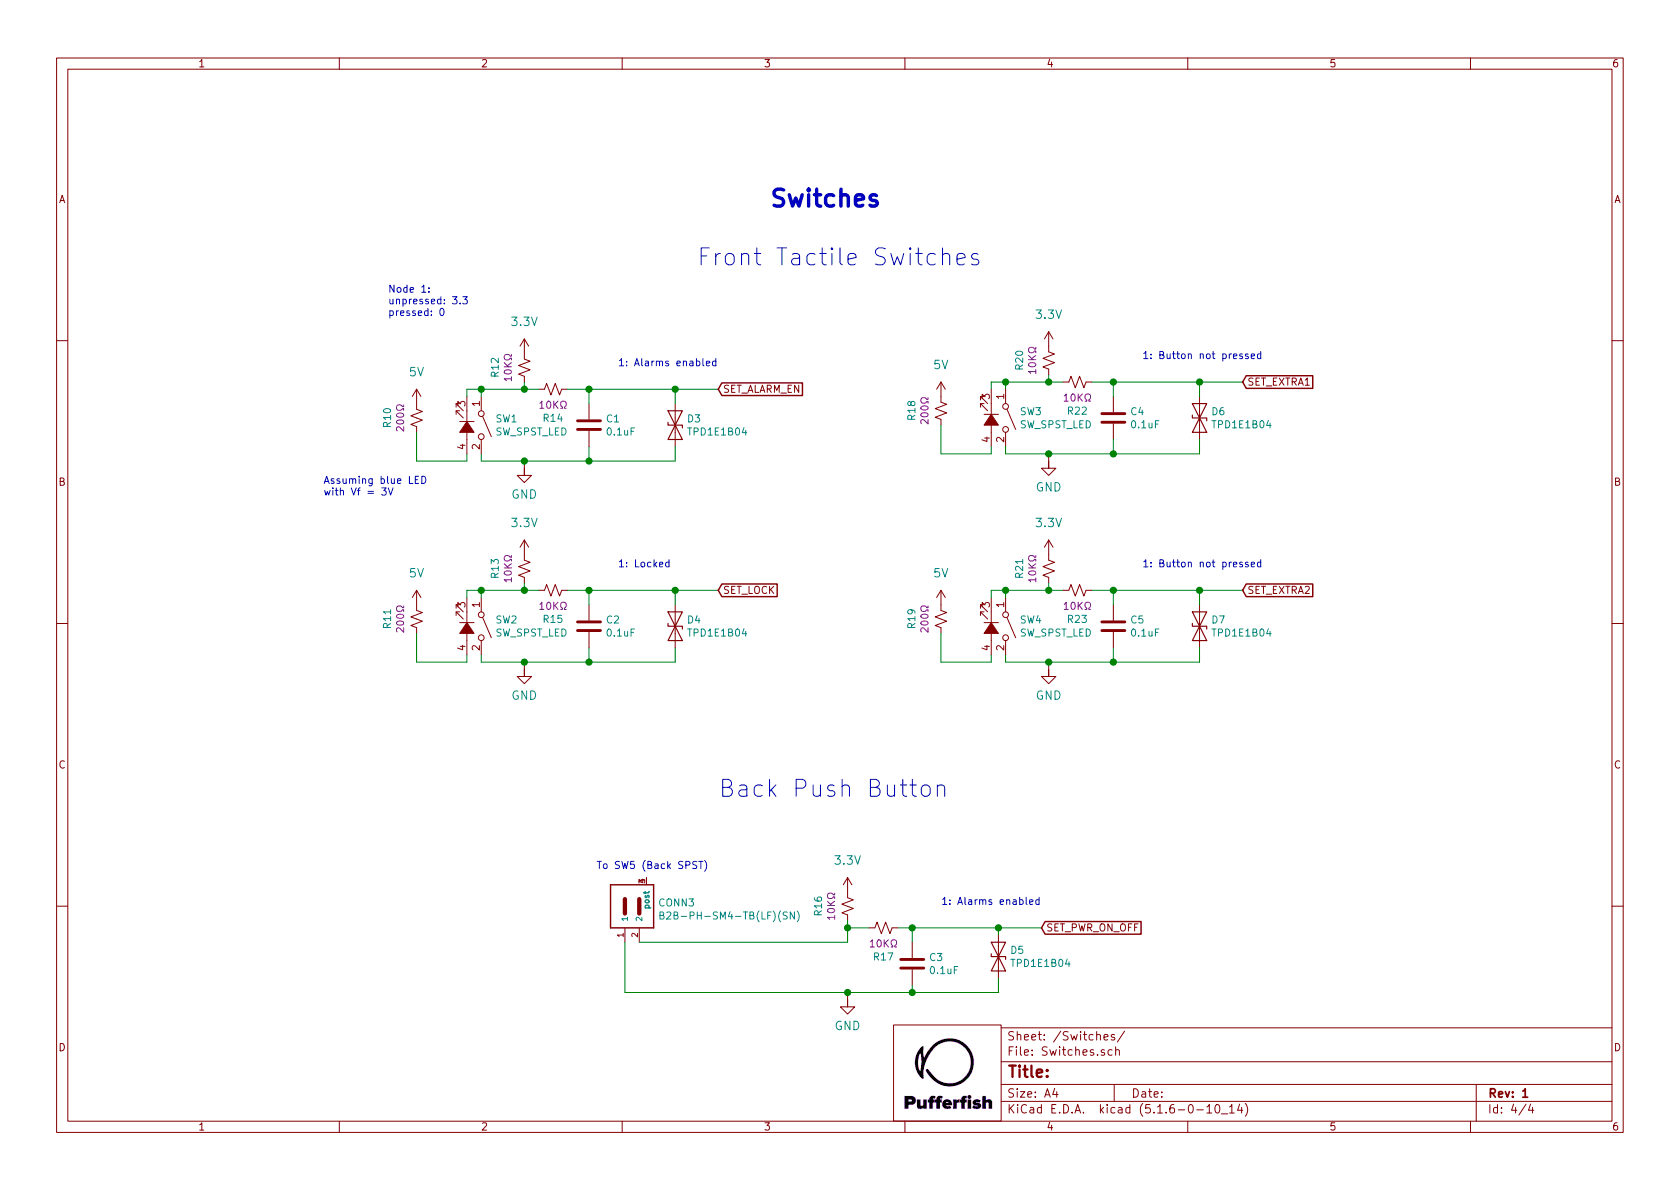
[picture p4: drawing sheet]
EESchema Schematic File Version 4
EELAYER 30 0
EELAYER END
$Descr A4 11693 8268
encoding utf-8
Sheet 4 4
Title ""
Date ""
Rev "1"
Comp ""
Comment1 ""
Comment2 ""
Comment3 ""
Comment4 ""
$EndDescr
Text Notes 4850 1850 0    118  ~ 0
Front Tactile Switches
Text Notes 5000 5550 0    118  ~ 0
Back Push Button
Text Notes 5350 1450 0    118  ~ 24
Switches
$Comp
L Pufferfish:3.3V #SUPPLY?
U 1 1
P 5900 6200
AR Path="/5EF4CF71" Ref="#SUPPLY?"  Part="1" 
AR Path="/5EE1053C/5EF4CF71" Ref="#SUPPLY?"  Part="1" 
AR Path="/5EE81B75/5EF4CF71" Ref="#SUPPLY?"  Part="1" 
AR Path="/5EE48AD8/5EF4CF71" Ref="#SUPPLY?"  Part="1" 
AR Path="/5EE92D7E/5EF4CF71" Ref="#SUPPLY011"  Part="1" 
F 0 "#SUPPLY011" H 5900 6200 50  0001 C CNN
F 1 "3.3V" H 5900 6422 59  0000 C CNN
F 2 "" H 5900 6200 50  0001 C CNN
F 3 "" H 5900 6200 50  0001 C CNN
	1    5900 6200
	1    0    0    -1  
$EndComp
Wire Wire Line
	6350 6900 5900 6900
Wire Wire Line
	6350 6850 6350 6900
Wire Wire Line
	6350 6450 6350 6550
$Comp
L Device:C C?
U 1 1
P 6350 6700
AR Path="/5EF4CF7E" Ref="C?"  Part="1" 
AR Path="/5EE1053C/5EF4CF7E" Ref="C?"  Part="1" 
AR Path="/5EE81B75/5EF4CF7E" Ref="C?"  Part="1" 
AR Path="/5EE48AD8/5EF4CF7E" Ref="C?"  Part="1" 
AR Path="/5EE92D7E/5EF4CF7E" Ref="C3"  Part="1" 
F 0 "C3" H 6465 6746 50  0000 L CNN
F 1 "0.1uF" H 6465 6655 50  0000 L CNN
F 2 "Pufferfish:CAP_SMD_0805" H 6388 6550 50  0001 C CNN
F 3 "~" H 6350 6700 50  0001 C CNN
	1    6350 6700
	1    0    0    -1  
$EndComp
Wire Wire Line
	6050 6450 5900 6450
$Comp
L Pufferfish:RES_SMD_0805 R?
U 1 1
P 6150 6450
AR Path="/5EF4CF8C" Ref="R?"  Part="1" 
AR Path="/5EE1053C/5EF4CF8C" Ref="R?"  Part="1" 
AR Path="/5EE81B75/5EF4CF8C" Ref="R?"  Part="1" 
AR Path="/5EE48AD8/5EF4CF8C" Ref="R?"  Part="1" 
AR Path="/5EE92D7E/5EF4CF8C" Ref="R17"  Part="1" 
F 0 "R17" V 5945 6450 50  0000 C CNN
F 1 "RES_SMD_0805" H 6230 6260 50  0001 L CNN
F 2 "Pufferfish:RES_SMD_0805" H 6350 6050 50  0001 C CNN
F 3 "~" H 6150 6450 50  0001 C CNN
F 4 "?%" H 6300 6350 50  0001 C CNN "Tolerance"
F 5 "10KΩ" V 6036 6450 50  0000 C CNN "Resistance"
	1    6150 6450
	0    -1   -1   0   
$EndComp
Connection ~ 5900 6450
Wire Wire Line
	5900 6400 5900 6450
$Comp
L Pufferfish:RES_SMD_0805 R?
U 1 1
P 5900 6300
AR Path="/5EF4CF9A" Ref="R?"  Part="1" 
AR Path="/5EE1053C/5EF4CF9A" Ref="R?"  Part="1" 
AR Path="/5EE81B75/5EF4CF9A" Ref="R?"  Part="1" 
AR Path="/5EE48AD8/5EF4CF9A" Ref="R?"  Part="1" 
AR Path="/5EE92D7E/5EF4CF9A" Ref="R16"  Part="1" 
F 0 "R16" V 5695 6300 50  0000 C CNN
F 1 "RES_SMD_0805" H 5980 6110 50  0001 L CNN
F 2 "Pufferfish:RES_SMD_0805" H 6100 5900 50  0001 C CNN
F 3 "~" H 5900 6300 50  0001 C CNN
F 4 "?%" H 6050 6200 50  0001 C CNN "Tolerance"
F 5 "10KΩ" V 5786 6300 50  0000 C CNN "Resistance"
	1    5900 6300
	1    0    0    -1  
$EndComp
Text GLabel 7250 6450 2    50   Input ~ 0
SET_PWR_ON_OFF
Connection ~ 6350 6450
Wire Wire Line
	6250 6450 6350 6450
$Comp
L Pufferfish:GND #GND?
U 1 1
P 5900 7000
AR Path="/5EF4CFA7" Ref="#GND?"  Part="1" 
AR Path="/5EE1053C/5EF4CFA7" Ref="#GND?"  Part="1" 
AR Path="/5EE81B75/5EF4CFA7" Ref="#GND?"  Part="1" 
AR Path="/5EE48AD8/5EF4CFA7" Ref="#GND?"  Part="1" 
AR Path="/5EE92D7E/5EF4CFA7" Ref="#GND010"  Part="1" 
F 0 "#GND010" H 5900 7000 50  0001 C CNN
F 1 "GND" H 5900 6870 59  0000 C CNN
F 2 "" H 5900 7000 50  0001 C CNN
F 3 "" H 5900 7000 50  0001 C CNN
	1    5900 7000
	1    0    0    -1  
$EndComp
Wire Wire Line
	6350 6450 6950 6450
Wire Wire Line
	6950 6450 6950 6500
Connection ~ 6950 6450
Text Notes 6550 6300 0    50   ~ 0
1: Alarms enabled
Text Notes 4150 6050 0    50   ~ 0
To SW5 (Back SPST)
$Comp
L Controller_Library:B2B-PH-SM4-TB(LF)(SN) CONN3
U 1 1
P 4350 6350
F 0 "CONN3" V 4421 6120 50  0000 R CNN
F 1 "B2B-PH-SM4-TB(LF)(SN)" V 4330 6120 50  0000 R CNN
F 2 "Pufferfish:JST_B2B-PH-SM4-TB" H 4800 6800 50  0001 L BNN
F 3 "http://www.jst-mfg.com/product/pdf/eng/ePH.pdf" H 4600 6200 50  0001 L BNN
F 4 "JST Sales America Inc." H 5300 6950 50  0001 C CNN "Manufacturer"
	1    4350 6350
	0    -1   -1   0   
$EndComp
Wire Wire Line
	4450 6550 5900 6550
Wire Wire Line
	4350 6550 4350 6900
Wire Wire Line
	4350 6900 5900 6900
Connection ~ 5900 6900
Connection ~ 6350 6900
Wire Wire Line
	6950 6450 7250 6450
Wire Wire Line
	6950 6800 6950 6900
$Comp
L Power_Protection:TPD1E1B04 D?
U 1 1
P 7100 6650
AR Path="/5EE48AD8/5EF4CFBF" Ref="D?"  Part="1" 
AR Path="/5EE92D7E/5EF4CFBF" Ref="D5"  Part="1" 
F 0 "D5" V 7054 6579 50  0000 L CNN
F 1 "TPD1E1B04" V 7145 6579 50  0000 L CNN
F 2 "Pufferfish:D_0402_TPD1E1B04DPYR" H 7100 6650 50  0001 C CNN
F 3 "" H 7100 6650 50  0001 C CNN
	1    7100 6650
	0    1    1    0   
$EndComp
Wire Wire Line
	6950 6900 6350 6900
Wire Wire Line
	5900 6450 5900 6550
Text Notes 4300 2550 0    50   ~ 0
1: Alarms enabled
Wire Wire Line
	4700 3100 4700 3200
$Comp
L Power_Protection:TPD1E1B04 D?
U 1 1
P 4850 2950
AR Path="/5EE48AD8/5EEA3321" Ref="D?"  Part="1" 
AR Path="/5EE92D7E/5EEA3321" Ref="D3"  Part="1" 
F 0 "D3" V 4804 2879 50  0000 L CNN
F 1 "TPD1E1B04" V 4895 2879 50  0000 L CNN
F 2 "Pufferfish:D_0402_TPD1E1B04DPYR" H 4850 2950 50  0001 C CNN
F 3 "" H 4850 2950 50  0001 C CNN
	1    4850 2950
	0    1    1    0   
$EndComp
Text GLabel 5000 2700 2    50   Input ~ 0
SET_ALARM_EN
$Comp
L Pufferfish:RES_SMD_0805 R?
U 1 1
P 3650 2550
AR Path="/5EEA32BD" Ref="R?"  Part="1" 
AR Path="/5EE1053C/5EEA32BD" Ref="R?"  Part="1" 
AR Path="/5EE81B75/5EEA32BD" Ref="R?"  Part="1" 
AR Path="/5EE48AD8/5EEA32BD" Ref="R?"  Part="1" 
AR Path="/5EE92D7E/5EEA32BD" Ref="R12"  Part="1" 
F 0 "R12" V 3445 2550 50  0000 C CNN
F 1 "RES_SMD_0805" H 3730 2360 50  0001 L CNN
F 2 "Pufferfish:RES_SMD_0805" H 3850 2150 50  0001 C CNN
F 3 "~" H 3650 2550 50  0001 C CNN
F 4 "?%" H 3800 2450 50  0001 C CNN "Tolerance"
F 5 "10KΩ" V 3536 2550 50  0000 C CNN "Resistance"
	1    3650 2550
	1    0    0    -1  
$EndComp
Wire Wire Line
	3650 2650 3650 2700
$Comp
L Pufferfish:RES_SMD_0805 R?
U 1 1
P 3850 2700
AR Path="/5EEA32B3" Ref="R?"  Part="1" 
AR Path="/5EE1053C/5EEA32B3" Ref="R?"  Part="1" 
AR Path="/5EE81B75/5EEA32B3" Ref="R?"  Part="1" 
AR Path="/5EE48AD8/5EEA32B3" Ref="R?"  Part="1" 
AR Path="/5EE92D7E/5EEA32B3" Ref="R14"  Part="1" 
F 0 "R14" V 3645 2700 50  0000 C CNN
F 1 "RES_SMD_0805" H 3930 2510 50  0001 L CNN
F 2 "Pufferfish:RES_SMD_0805" H 4050 2300 50  0001 C CNN
F 3 "~" H 3850 2700 50  0001 C CNN
F 4 "?%" H 4000 2600 50  0001 C CNN "Tolerance"
F 5 "10KΩ" V 3736 2700 50  0000 C CNN "Resistance"
	1    3850 2700
	0    -1   -1   0   
$EndComp
$Comp
L Pufferfish:3.3V #SUPPLY?
U 1 1
P 3650 2450
AR Path="/5EEA32A0" Ref="#SUPPLY?"  Part="1" 
AR Path="/5EE1053C/5EEA32A0" Ref="#SUPPLY?"  Part="1" 
AR Path="/5EE81B75/5EEA32A0" Ref="#SUPPLY?"  Part="1" 
AR Path="/5EE48AD8/5EEA32A0" Ref="#SUPPLY?"  Part="1" 
AR Path="/5EE92D7E/5EEA32A0" Ref="#SUPPLY09"  Part="1" 
F 0 "#SUPPLY09" H 3650 2450 50  0001 C CNN
F 1 "3.3V" H 3650 2672 59  0000 C CNN
F 2 "" H 3650 2450 50  0001 C CNN
F 3 "" H 3650 2450 50  0001 C CNN
	1    3650 2450
	1    0    0    -1  
$EndComp
Text Notes 2700 2200 0    50   ~ 0
Node 1: \nunpressed: 3.3\npressed: 0\n
Wire Wire Line
	3350 2750 3350 2700
Wire Wire Line
	3350 2700 3650 2700
Wire Wire Line
	3350 2700 3250 2700
Wire Wire Line
	3250 2700 3250 2750
Connection ~ 3350 2700
$Comp
L Pufferfish:RES_SMD_0805 R?
U 1 1
P 2900 2900
AR Path="/5EF86791" Ref="R?"  Part="1" 
AR Path="/5EE1053C/5EF86791" Ref="R?"  Part="1" 
AR Path="/5EE81B75/5EF86791" Ref="R?"  Part="1" 
AR Path="/5EE48AD8/5EF86791" Ref="R?"  Part="1" 
AR Path="/5EE92D7E/5EF86791" Ref="R10"  Part="1" 
F 0 "R10" V 2695 2900 50  0000 C CNN
F 1 "RES_SMD_0805" H 2980 2710 50  0001 L CNN
F 2 "Pufferfish:RES_SMD_0805" H 3100 2500 50  0001 C CNN
F 3 "~" H 2900 2900 50  0001 C CNN
F 4 "?%" H 3050 2800 50  0001 C CNN "Tolerance"
F 5 "200Ω" V 2786 2900 50  0000 C CNN "Resistance"
	1    2900 2900
	1    0    0    -1  
$EndComp
Wire Wire Line
	4700 2700 4700 2800
Connection ~ 4700 2700
Wire Wire Line
	4700 2700 5000 2700
Connection ~ 3650 3200
Wire Wire Line
	3350 3200 3650 3200
$Comp
L Switch:SW_SPST_LED SW1
U 1 1
P 3250 2950
F 0 "SW1" V 3204 3147 50  0000 L CNN
F 1 "SW_SPST_LED" V 3295 3147 50  0000 L CNN
F 2 "Pufferfish:SW_SPST_TC013" H 3250 3250 50  0001 C CNN
F 3 "~" H 3250 3250 50  0001 C CNN
	1    3250 2950
	0    1    1    0   
$EndComp
$Comp
L Device:C C?
U 1 1
P 4100 2950
AR Path="/5EEA32A9" Ref="C?"  Part="1" 
AR Path="/5EE1053C/5EEA32A9" Ref="C?"  Part="1" 
AR Path="/5EE81B75/5EEA32A9" Ref="C?"  Part="1" 
AR Path="/5EE48AD8/5EEA32A9" Ref="C?"  Part="1" 
AR Path="/5EE92D7E/5EEA32A9" Ref="C1"  Part="1" 
F 0 "C1" H 4215 2996 50  0000 L CNN
F 1 "0.1uF" H 4215 2905 50  0000 L CNN
F 2 "Pufferfish:CAP_SMD_0805" H 4138 2800 50  0001 C CNN
F 3 "~" H 4100 2950 50  0001 C CNN
	1    4100 2950
	1    0    0    -1  
$EndComp
$Comp
L Pufferfish:GND #GND?
U 1 1
P 3650 3300
AR Path="/5EEA32C8" Ref="#GND?"  Part="1" 
AR Path="/5EE1053C/5EEA32C8" Ref="#GND?"  Part="1" 
AR Path="/5EE81B75/5EEA32C8" Ref="#GND?"  Part="1" 
AR Path="/5EE48AD8/5EEA32C8" Ref="#GND?"  Part="1" 
AR Path="/5EE92D7E/5EEA32C8" Ref="#GND08"  Part="1" 
F 0 "#GND08" H 3650 3300 50  0001 C CNN
F 1 "GND" H 3650 3170 59  0000 C CNN
F 2 "" H 3650 3300 50  0001 C CNN
F 3 "" H 3650 3300 50  0001 C CNN
	1    3650 3300
	1    0    0    -1  
$EndComp
Wire Wire Line
	3250 3150 3250 3200
Wire Wire Line
	3250 3200 2900 3200
Wire Wire Line
	2900 3000 2900 3200
Wire Wire Line
	3350 3200 3350 3150
Wire Wire Line
	3650 3200 4100 3200
Wire Wire Line
	4100 2700 4100 2800
Connection ~ 4100 2700
Wire Wire Line
	4100 2700 4700 2700
Wire Wire Line
	4100 3100 4100 3200
Connection ~ 4100 3200
Wire Wire Line
	4100 3200 4700 3200
Wire Wire Line
	3750 2700 3650 2700
Connection ~ 3650 2700
Wire Wire Line
	3950 2700 4100 2700
Text Notes 2250 3450 0    50   ~ 0
Assuming blue LED \nwith Vf = 3V
Text Notes 7950 2500 0    50   ~ 0
1: Button not pressed
Wire Wire Line
	8350 3050 8350 3150
$Comp
L Power_Protection:TPD1E1B04 D?
U 1 1
P 8500 2900
AR Path="/5EE48AD8/5EFF5CD1" Ref="D?"  Part="1" 
AR Path="/5EE92D7E/5EFF5CD1" Ref="D6"  Part="1" 
F 0 "D6" V 8454 2829 50  0000 L CNN
F 1 "TPD1E1B04" V 8545 2829 50  0000 L CNN
F 2 "Pufferfish:D_0402_TPD1E1B04DPYR" H 8500 2900 50  0001 C CNN
F 3 "" H 8500 2900 50  0001 C CNN
	1    8500 2900
	0    1    1    0   
$EndComp
Text GLabel 8650 2650 2    50   Input ~ 0
SET_EXTRA1
$Comp
L Pufferfish:RES_SMD_0805 R?
U 1 1
P 7300 2500
AR Path="/5EFF5CDE" Ref="R?"  Part="1" 
AR Path="/5EE1053C/5EFF5CDE" Ref="R?"  Part="1" 
AR Path="/5EE81B75/5EFF5CDE" Ref="R?"  Part="1" 
AR Path="/5EE48AD8/5EFF5CDE" Ref="R?"  Part="1" 
AR Path="/5EE92D7E/5EFF5CDE" Ref="R20"  Part="1" 
F 0 "R20" V 7095 2500 50  0000 C CNN
F 1 "RES_SMD_0805" H 7380 2310 50  0001 L CNN
F 2 "Pufferfish:RES_SMD_0805" H 7500 2100 50  0001 C CNN
F 3 "~" H 7300 2500 50  0001 C CNN
F 4 "?%" H 7450 2400 50  0001 C CNN "Tolerance"
F 5 "10KΩ" V 7186 2500 50  0000 C CNN "Resistance"
	1    7300 2500
	1    0    0    -1  
$EndComp
Wire Wire Line
	7300 2600 7300 2650
$Comp
L Pufferfish:RES_SMD_0805 R?
U 1 1
P 7500 2650
AR Path="/5EFF5CEB" Ref="R?"  Part="1" 
AR Path="/5EE1053C/5EFF5CEB" Ref="R?"  Part="1" 
AR Path="/5EE81B75/5EFF5CEB" Ref="R?"  Part="1" 
AR Path="/5EE48AD8/5EFF5CEB" Ref="R?"  Part="1" 
AR Path="/5EE92D7E/5EFF5CEB" Ref="R22"  Part="1" 
F 0 "R22" V 7295 2650 50  0000 C CNN
F 1 "RES_SMD_0805" H 7580 2460 50  0001 L CNN
F 2 "Pufferfish:RES_SMD_0805" H 7700 2250 50  0001 C CNN
F 3 "~" H 7500 2650 50  0001 C CNN
F 4 "?%" H 7650 2550 50  0001 C CNN "Tolerance"
F 5 "10KΩ" V 7386 2650 50  0000 C CNN "Resistance"
	1    7500 2650
	0    -1   -1   0   
$EndComp
$Comp
L Pufferfish:3.3V #SUPPLY?
U 1 1
P 7300 2400
AR Path="/5EFF5CF5" Ref="#SUPPLY?"  Part="1" 
AR Path="/5EE1053C/5EFF5CF5" Ref="#SUPPLY?"  Part="1" 
AR Path="/5EE81B75/5EFF5CF5" Ref="#SUPPLY?"  Part="1" 
AR Path="/5EE48AD8/5EFF5CF5" Ref="#SUPPLY?"  Part="1" 
AR Path="/5EE92D7E/5EFF5CF5" Ref="#SUPPLY014"  Part="1" 
F 0 "#SUPPLY014" H 7300 2400 50  0001 C CNN
F 1 "3.3V" H 7300 2622 59  0000 C CNN
F 2 "" H 7300 2400 50  0001 C CNN
F 3 "" H 7300 2400 50  0001 C CNN
	1    7300 2400
	1    0    0    -1  
$EndComp
Wire Wire Line
	7000 2700 7000 2650
Wire Wire Line
	7000 2650 7300 2650
Wire Wire Line
	7000 2650 6900 2650
Wire Wire Line
	6900 2650 6900 2700
Connection ~ 7000 2650
$Comp
L Pufferfish:RES_SMD_0805 R?
U 1 1
P 6550 2850
AR Path="/5EFF5D06" Ref="R?"  Part="1" 
AR Path="/5EE1053C/5EFF5D06" Ref="R?"  Part="1" 
AR Path="/5EE81B75/5EFF5D06" Ref="R?"  Part="1" 
AR Path="/5EE48AD8/5EFF5D06" Ref="R?"  Part="1" 
AR Path="/5EE92D7E/5EFF5D06" Ref="R18"  Part="1" 
F 0 "R18" V 6345 2850 50  0000 C CNN
F 1 "RES_SMD_0805" H 6630 2660 50  0001 L CNN
F 2 "Pufferfish:RES_SMD_0805" H 6750 2450 50  0001 C CNN
F 3 "~" H 6550 2850 50  0001 C CNN
F 4 "?%" H 6700 2750 50  0001 C CNN "Tolerance"
F 5 "200Ω" V 6436 2850 50  0000 C CNN "Resistance"
	1    6550 2850
	1    0    0    -1  
$EndComp
Wire Wire Line
	8350 2650 8350 2750
Connection ~ 8350 2650
Wire Wire Line
	8350 2650 8650 2650
Connection ~ 7300 3150
Wire Wire Line
	7000 3150 7300 3150
$Comp
L Switch:SW_SPST_LED SW3
U 1 1
P 6900 2900
F 0 "SW3" V 6854 3097 50  0000 L CNN
F 1 "SW_SPST_LED" V 6945 3097 50  0000 L CNN
F 2 "Pufferfish:SW_SPST_TC013" H 6900 3200 50  0001 C CNN
F 3 "~" H 6900 3200 50  0001 C CNN
	1    6900 2900
	0    1    1    0   
$EndComp
$Comp
L Device:C C?
U 1 1
P 7750 2900
AR Path="/5EFF5D29" Ref="C?"  Part="1" 
AR Path="/5EE1053C/5EFF5D29" Ref="C?"  Part="1" 
AR Path="/5EE81B75/5EFF5D29" Ref="C?"  Part="1" 
AR Path="/5EE48AD8/5EFF5D29" Ref="C?"  Part="1" 
AR Path="/5EE92D7E/5EFF5D29" Ref="C4"  Part="1" 
F 0 "C4" H 7865 2946 50  0000 L CNN
F 1 "0.1uF" H 7865 2855 50  0000 L CNN
F 2 "Pufferfish:CAP_SMD_0805" H 7788 2750 50  0001 C CNN
F 3 "~" H 7750 2900 50  0001 C CNN
	1    7750 2900
	1    0    0    -1  
$EndComp
$Comp
L Pufferfish:GND #GND?
U 1 1
P 7300 3250
AR Path="/5EFF5D33" Ref="#GND?"  Part="1" 
AR Path="/5EE1053C/5EFF5D33" Ref="#GND?"  Part="1" 
AR Path="/5EE81B75/5EFF5D33" Ref="#GND?"  Part="1" 
AR Path="/5EE48AD8/5EFF5D33" Ref="#GND?"  Part="1" 
AR Path="/5EE92D7E/5EFF5D33" Ref="#GND011"  Part="1" 
F 0 "#GND011" H 7300 3250 50  0001 C CNN
F 1 "GND" H 7300 3120 59  0000 C CNN
F 2 "" H 7300 3250 50  0001 C CNN
F 3 "" H 7300 3250 50  0001 C CNN
	1    7300 3250
	1    0    0    -1  
$EndComp
Wire Wire Line
	6900 3100 6900 3150
Wire Wire Line
	6900 3150 6550 3150
Wire Wire Line
	6550 2950 6550 3150
Wire Wire Line
	7000 3150 7000 3100
Wire Wire Line
	7300 3150 7750 3150
Wire Wire Line
	7750 2650 7750 2750
Connection ~ 7750 2650
Wire Wire Line
	7750 2650 8350 2650
Wire Wire Line
	7750 3050 7750 3150
Connection ~ 7750 3150
Wire Wire Line
	7750 3150 8350 3150
Wire Wire Line
	7400 2650 7300 2650
Connection ~ 7300 2650
Wire Wire Line
	7600 2650 7750 2650
$Comp
L Pufferfish:5V #SUPPLY0101
U 1 1
P 6550 2750
F 0 "#SUPPLY0101" H 6550 2750 50  0001 C CNN
F 1 "5V" H 6550 2972 59  0000 C CNN
F 2 "" H 6550 2750 50  0001 C CNN
F 3 "" H 6550 2750 50  0001 C CNN
	1    6550 2750
	1    0    0    -1  
$EndComp
$Comp
L Pufferfish:5V #SUPPLY0104
U 1 1
P 2900 2800
F 0 "#SUPPLY0104" H 2900 2800 50  0001 C CNN
F 1 "5V" H 2900 3022 59  0000 C CNN
F 2 "" H 2900 2800 50  0001 C CNN
F 3 "" H 2900 2800 50  0001 C CNN
	1    2900 2800
	1    0    0    -1  
$EndComp
$Comp
L Pufferfish:5V #SUPPLY0103
U 1 1
P 2900 4200
F 0 "#SUPPLY0103" H 2900 4200 50  0001 C CNN
F 1 "5V" H 2900 4422 59  0000 C CNN
F 2 "" H 2900 4200 50  0001 C CNN
F 3 "" H 2900 4200 50  0001 C CNN
	1    2900 4200
	1    0    0    -1  
$EndComp
Wire Wire Line
	3950 4100 4100 4100
Connection ~ 3650 4100
Wire Wire Line
	3750 4100 3650 4100
Wire Wire Line
	4100 4600 4700 4600
Connection ~ 4100 4600
Wire Wire Line
	4100 4500 4100 4600
Wire Wire Line
	4100 4100 4700 4100
Connection ~ 4100 4100
Wire Wire Line
	4100 4100 4100 4200
Wire Wire Line
	3650 4600 4100 4600
Wire Wire Line
	3350 4600 3350 4550
Wire Wire Line
	2900 4400 2900 4600
Wire Wire Line
	3250 4600 2900 4600
Wire Wire Line
	3250 4550 3250 4600
$Comp
L Pufferfish:GND #GND?
U 1 1
P 3650 4700
AR Path="/5EFCC958" Ref="#GND?"  Part="1" 
AR Path="/5EE1053C/5EFCC958" Ref="#GND?"  Part="1" 
AR Path="/5EE81B75/5EFCC958" Ref="#GND?"  Part="1" 
AR Path="/5EE48AD8/5EFCC958" Ref="#GND?"  Part="1" 
AR Path="/5EE92D7E/5EFCC958" Ref="#GND09"  Part="1" 
F 0 "#GND09" H 3650 4700 50  0001 C CNN
F 1 "GND" H 3650 4570 59  0000 C CNN
F 2 "" H 3650 4700 50  0001 C CNN
F 3 "" H 3650 4700 50  0001 C CNN
	1    3650 4700
	1    0    0    -1  
$EndComp
$Comp
L Device:C C?
U 1 1
P 4100 4350
AR Path="/5EFCC94E" Ref="C?"  Part="1" 
AR Path="/5EE1053C/5EFCC94E" Ref="C?"  Part="1" 
AR Path="/5EE81B75/5EFCC94E" Ref="C?"  Part="1" 
AR Path="/5EE48AD8/5EFCC94E" Ref="C?"  Part="1" 
AR Path="/5EE92D7E/5EFCC94E" Ref="C2"  Part="1" 
F 0 "C2" H 4215 4396 50  0000 L CNN
F 1 "0.1uF" H 4215 4305 50  0000 L CNN
F 2 "Pufferfish:CAP_SMD_0805" H 4138 4200 50  0001 C CNN
F 3 "~" H 4100 4350 50  0001 C CNN
	1    4100 4350
	1    0    0    -1  
$EndComp
$Comp
L Switch:SW_SPST_LED SW2
U 1 1
P 3250 4350
F 0 "SW2" V 3204 4547 50  0000 L CNN
F 1 "SW_SPST_LED" V 3295 4547 50  0000 L CNN
F 2 "Pufferfish:SW_SPST_TC013" H 3250 4650 50  0001 C CNN
F 3 "~" H 3250 4650 50  0001 C CNN
	1    3250 4350
	0    1    1    0   
$EndComp
Wire Wire Line
	3350 4600 3650 4600
Connection ~ 3650 4600
Wire Wire Line
	4700 4100 5000 4100
Connection ~ 4700 4100
Wire Wire Line
	4700 4100 4700 4200
$Comp
L Pufferfish:RES_SMD_0805 R?
U 1 1
P 2900 4300
AR Path="/5EFCC92B" Ref="R?"  Part="1" 
AR Path="/5EE1053C/5EFCC92B" Ref="R?"  Part="1" 
AR Path="/5EE81B75/5EFCC92B" Ref="R?"  Part="1" 
AR Path="/5EE48AD8/5EFCC92B" Ref="R?"  Part="1" 
AR Path="/5EE92D7E/5EFCC92B" Ref="R11"  Part="1" 
F 0 "R11" V 2695 4300 50  0000 C CNN
F 1 "RES_SMD_0805" H 2980 4110 50  0001 L CNN
F 2 "Pufferfish:RES_SMD_0805" H 3100 3900 50  0001 C CNN
F 3 "~" H 2900 4300 50  0001 C CNN
F 4 "?%" H 3050 4200 50  0001 C CNN "Tolerance"
F 5 "200Ω" V 2786 4300 50  0000 C CNN "Resistance"
	1    2900 4300
	1    0    0    -1  
$EndComp
Connection ~ 3350 4100
Wire Wire Line
	3250 4100 3250 4150
Wire Wire Line
	3350 4100 3250 4100
Wire Wire Line
	3350 4100 3650 4100
Wire Wire Line
	3350 4150 3350 4100
$Comp
L Pufferfish:3.3V #SUPPLY?
U 1 1
P 3650 3850
AR Path="/5EFCC91A" Ref="#SUPPLY?"  Part="1" 
AR Path="/5EE1053C/5EFCC91A" Ref="#SUPPLY?"  Part="1" 
AR Path="/5EE81B75/5EFCC91A" Ref="#SUPPLY?"  Part="1" 
AR Path="/5EE48AD8/5EFCC91A" Ref="#SUPPLY?"  Part="1" 
AR Path="/5EE92D7E/5EFCC91A" Ref="#SUPPLY010"  Part="1" 
F 0 "#SUPPLY010" H 3650 3850 50  0001 C CNN
F 1 "3.3V" H 3650 4072 59  0000 C CNN
F 2 "" H 3650 3850 50  0001 C CNN
F 3 "" H 3650 3850 50  0001 C CNN
	1    3650 3850
	1    0    0    -1  
$EndComp
$Comp
L Pufferfish:RES_SMD_0805 R?
U 1 1
P 3850 4100
AR Path="/5EFCC910" Ref="R?"  Part="1" 
AR Path="/5EE1053C/5EFCC910" Ref="R?"  Part="1" 
AR Path="/5EE81B75/5EFCC910" Ref="R?"  Part="1" 
AR Path="/5EE48AD8/5EFCC910" Ref="R?"  Part="1" 
AR Path="/5EE92D7E/5EFCC910" Ref="R15"  Part="1" 
F 0 "R15" V 3645 4100 50  0000 C CNN
F 1 "RES_SMD_0805" H 3930 3910 50  0001 L CNN
F 2 "Pufferfish:RES_SMD_0805" H 4050 3700 50  0001 C CNN
F 3 "~" H 3850 4100 50  0001 C CNN
F 4 "?%" H 4000 4000 50  0001 C CNN "Tolerance"
F 5 "10KΩ" V 3736 4100 50  0000 C CNN "Resistance"
	1    3850 4100
	0    -1   -1   0   
$EndComp
Wire Wire Line
	3650 4050 3650 4100
$Comp
L Pufferfish:RES_SMD_0805 R?
U 1 1
P 3650 3950
AR Path="/5EFCC903" Ref="R?"  Part="1" 
AR Path="/5EE1053C/5EFCC903" Ref="R?"  Part="1" 
AR Path="/5EE81B75/5EFCC903" Ref="R?"  Part="1" 
AR Path="/5EE48AD8/5EFCC903" Ref="R?"  Part="1" 
AR Path="/5EE92D7E/5EFCC903" Ref="R13"  Part="1" 
F 0 "R13" V 3445 3950 50  0000 C CNN
F 1 "RES_SMD_0805" H 3730 3760 50  0001 L CNN
F 2 "Pufferfish:RES_SMD_0805" H 3850 3550 50  0001 C CNN
F 3 "~" H 3650 3950 50  0001 C CNN
F 4 "?%" H 3800 3850 50  0001 C CNN "Tolerance"
F 5 "10KΩ" V 3536 3950 50  0000 C CNN "Resistance"
	1    3650 3950
	1    0    0    -1  
$EndComp
Text GLabel 5000 4100 2    50   Input ~ 0
SET_LOCK
$Comp
L Power_Protection:TPD1E1B04 D?
U 1 1
P 4850 4350
AR Path="/5EE48AD8/5EFCC8F6" Ref="D?"  Part="1" 
AR Path="/5EE92D7E/5EFCC8F6" Ref="D4"  Part="1" 
F 0 "D4" V 4804 4279 50  0000 L CNN
F 1 "TPD1E1B04" V 4895 4279 50  0000 L CNN
F 2 "Pufferfish:D_0402_TPD1E1B04DPYR" H 4850 4350 50  0001 C CNN
F 3 "" H 4850 4350 50  0001 C CNN
	1    4850 4350
	0    1    1    0   
$EndComp
Wire Wire Line
	4700 4500 4700 4600
Text Notes 4300 3950 0    50   ~ 0
1: Locked
Text Notes 7950 3950 0    50   ~ 0
1: Button not pressed
Wire Wire Line
	8350 4500 8350 4600
$Comp
L Power_Protection:TPD1E1B04 D?
U 1 1
P 8500 4350
AR Path="/5EE48AD8/5EFFC774" Ref="D?"  Part="1" 
AR Path="/5EE92D7E/5EFFC774" Ref="D7"  Part="1" 
F 0 "D7" V 8454 4279 50  0000 L CNN
F 1 "TPD1E1B04" V 8545 4279 50  0000 L CNN
F 2 "Pufferfish:D_0402_TPD1E1B04DPYR" H 8500 4350 50  0001 C CNN
F 3 "" H 8500 4350 50  0001 C CNN
	1    8500 4350
	0    1    1    0   
$EndComp
Text GLabel 8650 4100 2    50   Input ~ 0
SET_EXTRA2
$Comp
L Pufferfish:RES_SMD_0805 R?
U 1 1
P 7300 3950
AR Path="/5EFFC781" Ref="R?"  Part="1" 
AR Path="/5EE1053C/5EFFC781" Ref="R?"  Part="1" 
AR Path="/5EE81B75/5EFFC781" Ref="R?"  Part="1" 
AR Path="/5EE48AD8/5EFFC781" Ref="R?"  Part="1" 
AR Path="/5EE92D7E/5EFFC781" Ref="R21"  Part="1" 
F 0 "R21" V 7095 3950 50  0000 C CNN
F 1 "RES_SMD_0805" H 7380 3760 50  0001 L CNN
F 2 "Pufferfish:RES_SMD_0805" H 7500 3550 50  0001 C CNN
F 3 "~" H 7300 3950 50  0001 C CNN
F 4 "?%" H 7450 3850 50  0001 C CNN "Tolerance"
F 5 "10KΩ" V 7186 3950 50  0000 C CNN "Resistance"
	1    7300 3950
	1    0    0    -1  
$EndComp
Wire Wire Line
	7300 4050 7300 4100
$Comp
L Pufferfish:RES_SMD_0805 R?
U 1 1
P 7500 4100
AR Path="/5EFFC78E" Ref="R?"  Part="1" 
AR Path="/5EE1053C/5EFFC78E" Ref="R?"  Part="1" 
AR Path="/5EE81B75/5EFFC78E" Ref="R?"  Part="1" 
AR Path="/5EE48AD8/5EFFC78E" Ref="R?"  Part="1" 
AR Path="/5EE92D7E/5EFFC78E" Ref="R23"  Part="1" 
F 0 "R23" V 7295 4100 50  0000 C CNN
F 1 "RES_SMD_0805" H 7580 3910 50  0001 L CNN
F 2 "Pufferfish:RES_SMD_0805" H 7700 3700 50  0001 C CNN
F 3 "~" H 7500 4100 50  0001 C CNN
F 4 "?%" H 7650 4000 50  0001 C CNN "Tolerance"
F 5 "10KΩ" V 7386 4100 50  0000 C CNN "Resistance"
	1    7500 4100
	0    -1   -1   0   
$EndComp
$Comp
L Pufferfish:3.3V #SUPPLY?
U 1 1
P 7300 3850
AR Path="/5EFFC798" Ref="#SUPPLY?"  Part="1" 
AR Path="/5EE1053C/5EFFC798" Ref="#SUPPLY?"  Part="1" 
AR Path="/5EE81B75/5EFFC798" Ref="#SUPPLY?"  Part="1" 
AR Path="/5EE48AD8/5EFFC798" Ref="#SUPPLY?"  Part="1" 
AR Path="/5EE92D7E/5EFFC798" Ref="#SUPPLY015"  Part="1" 
F 0 "#SUPPLY015" H 7300 3850 50  0001 C CNN
F 1 "3.3V" H 7300 4072 59  0000 C CNN
F 2 "" H 7300 3850 50  0001 C CNN
F 3 "" H 7300 3850 50  0001 C CNN
	1    7300 3850
	1    0    0    -1  
$EndComp
Wire Wire Line
	7000 4150 7000 4100
Wire Wire Line
	6900 4100 6900 4150
Wire Wire Line
	7000 4100 6900 4100
Connection ~ 7000 4100
Wire Wire Line
	8350 4100 8350 4200
Wire Wire Line
	8350 4100 8650 4100
Wire Wire Line
	7000 4600 7300 4600
$Comp
L Switch:SW_SPST_LED SW4
U 1 1
P 6900 4350
F 0 "SW4" V 6854 4547 50  0000 L CNN
F 1 "SW_SPST_LED" V 6945 4547 50  0000 L CNN
F 2 "Pufferfish:SW_SPST_TC013" H 6900 4650 50  0001 C CNN
F 3 "~" H 6900 4650 50  0001 C CNN
	1    6900 4350
	0    1    1    0   
$EndComp
$Comp
L Device:C C?
U 1 1
P 7750 4350
AR Path="/5EFFC7CC" Ref="C?"  Part="1" 
AR Path="/5EE1053C/5EFFC7CC" Ref="C?"  Part="1" 
AR Path="/5EE81B75/5EFFC7CC" Ref="C?"  Part="1" 
AR Path="/5EE48AD8/5EFFC7CC" Ref="C?"  Part="1" 
AR Path="/5EE92D7E/5EFFC7CC" Ref="C5"  Part="1" 
F 0 "C5" H 7865 4396 50  0000 L CNN
F 1 "0.1uF" H 7865 4305 50  0000 L CNN
F 2 "Pufferfish:CAP_SMD_0805" H 7788 4200 50  0001 C CNN
F 3 "~" H 7750 4350 50  0001 C CNN
	1    7750 4350
	1    0    0    -1  
$EndComp
$Comp
L Pufferfish:GND #GND?
U 1 1
P 7300 4700
AR Path="/5EFFC7D6" Ref="#GND?"  Part="1" 
AR Path="/5EE1053C/5EFFC7D6" Ref="#GND?"  Part="1" 
AR Path="/5EE81B75/5EFFC7D6" Ref="#GND?"  Part="1" 
AR Path="/5EE48AD8/5EFFC7D6" Ref="#GND?"  Part="1" 
AR Path="/5EE92D7E/5EFFC7D6" Ref="#GND012"  Part="1" 
F 0 "#GND012" H 7300 4700 50  0001 C CNN
F 1 "GND" H 7300 4570 59  0000 C CNN
F 2 "" H 7300 4700 50  0001 C CNN
F 3 "" H 7300 4700 50  0001 C CNN
	1    7300 4700
	1    0    0    -1  
$EndComp
Wire Wire Line
	6900 4550 6900 4600
Wire Wire Line
	6900 4600 6550 4600
Wire Wire Line
	6550 4400 6550 4600
Wire Wire Line
	7000 4600 7000 4550
Connection ~ 7300 4600
Wire Wire Line
	7300 4600 7750 4600
Wire Wire Line
	7750 4100 7750 4200
Connection ~ 8350 4100
Wire Wire Line
	7750 4100 8350 4100
Wire Wire Line
	7750 4500 7750 4600
Connection ~ 7750 4600
Wire Wire Line
	7750 4600 8350 4600
Wire Wire Line
	7000 4100 7300 4100
Wire Wire Line
	7400 4100 7300 4100
Connection ~ 7300 4100
Connection ~ 7750 4100
Wire Wire Line
	7600 4100 7750 4100
$Comp
L Pufferfish:5V #SUPPLY0102
U 1 1
P 6550 4200
F 0 "#SUPPLY0102" H 6550 4200 50  0001 C CNN
F 1 "5V" H 6550 4422 59  0000 C CNN
F 2 "" H 6550 4200 50  0001 C CNN
F 3 "" H 6550 4200 50  0001 C CNN
	1    6550 4200
	1    0    0    -1  
$EndComp
$Comp
L Pufferfish:RES_SMD_0805 R?
U 1 1
P 6550 4300
AR Path="/5EFFC7A9" Ref="R?"  Part="1" 
AR Path="/5EE1053C/5EFFC7A9" Ref="R?"  Part="1" 
AR Path="/5EE81B75/5EFFC7A9" Ref="R?"  Part="1" 
AR Path="/5EE48AD8/5EFFC7A9" Ref="R?"  Part="1" 
AR Path="/5EE92D7E/5EFFC7A9" Ref="R19"  Part="1" 
F 0 "R19" V 6345 4300 50  0000 C CNN
F 1 "RES_SMD_0805" H 6630 4110 50  0001 L CNN
F 2 "Pufferfish:RES_SMD_0805" H 6750 3900 50  0001 C CNN
F 3 "~" H 6550 4300 50  0001 C CNN
F 4 "?%" H 6700 4200 50  0001 C CNN "Tolerance"
F 5 "200Ω" V 6436 4300 50  0000 C CNN "Resistance"
	1    6550 4300
	1    0    0    -1  
$EndComp
$EndSCHEMATC
